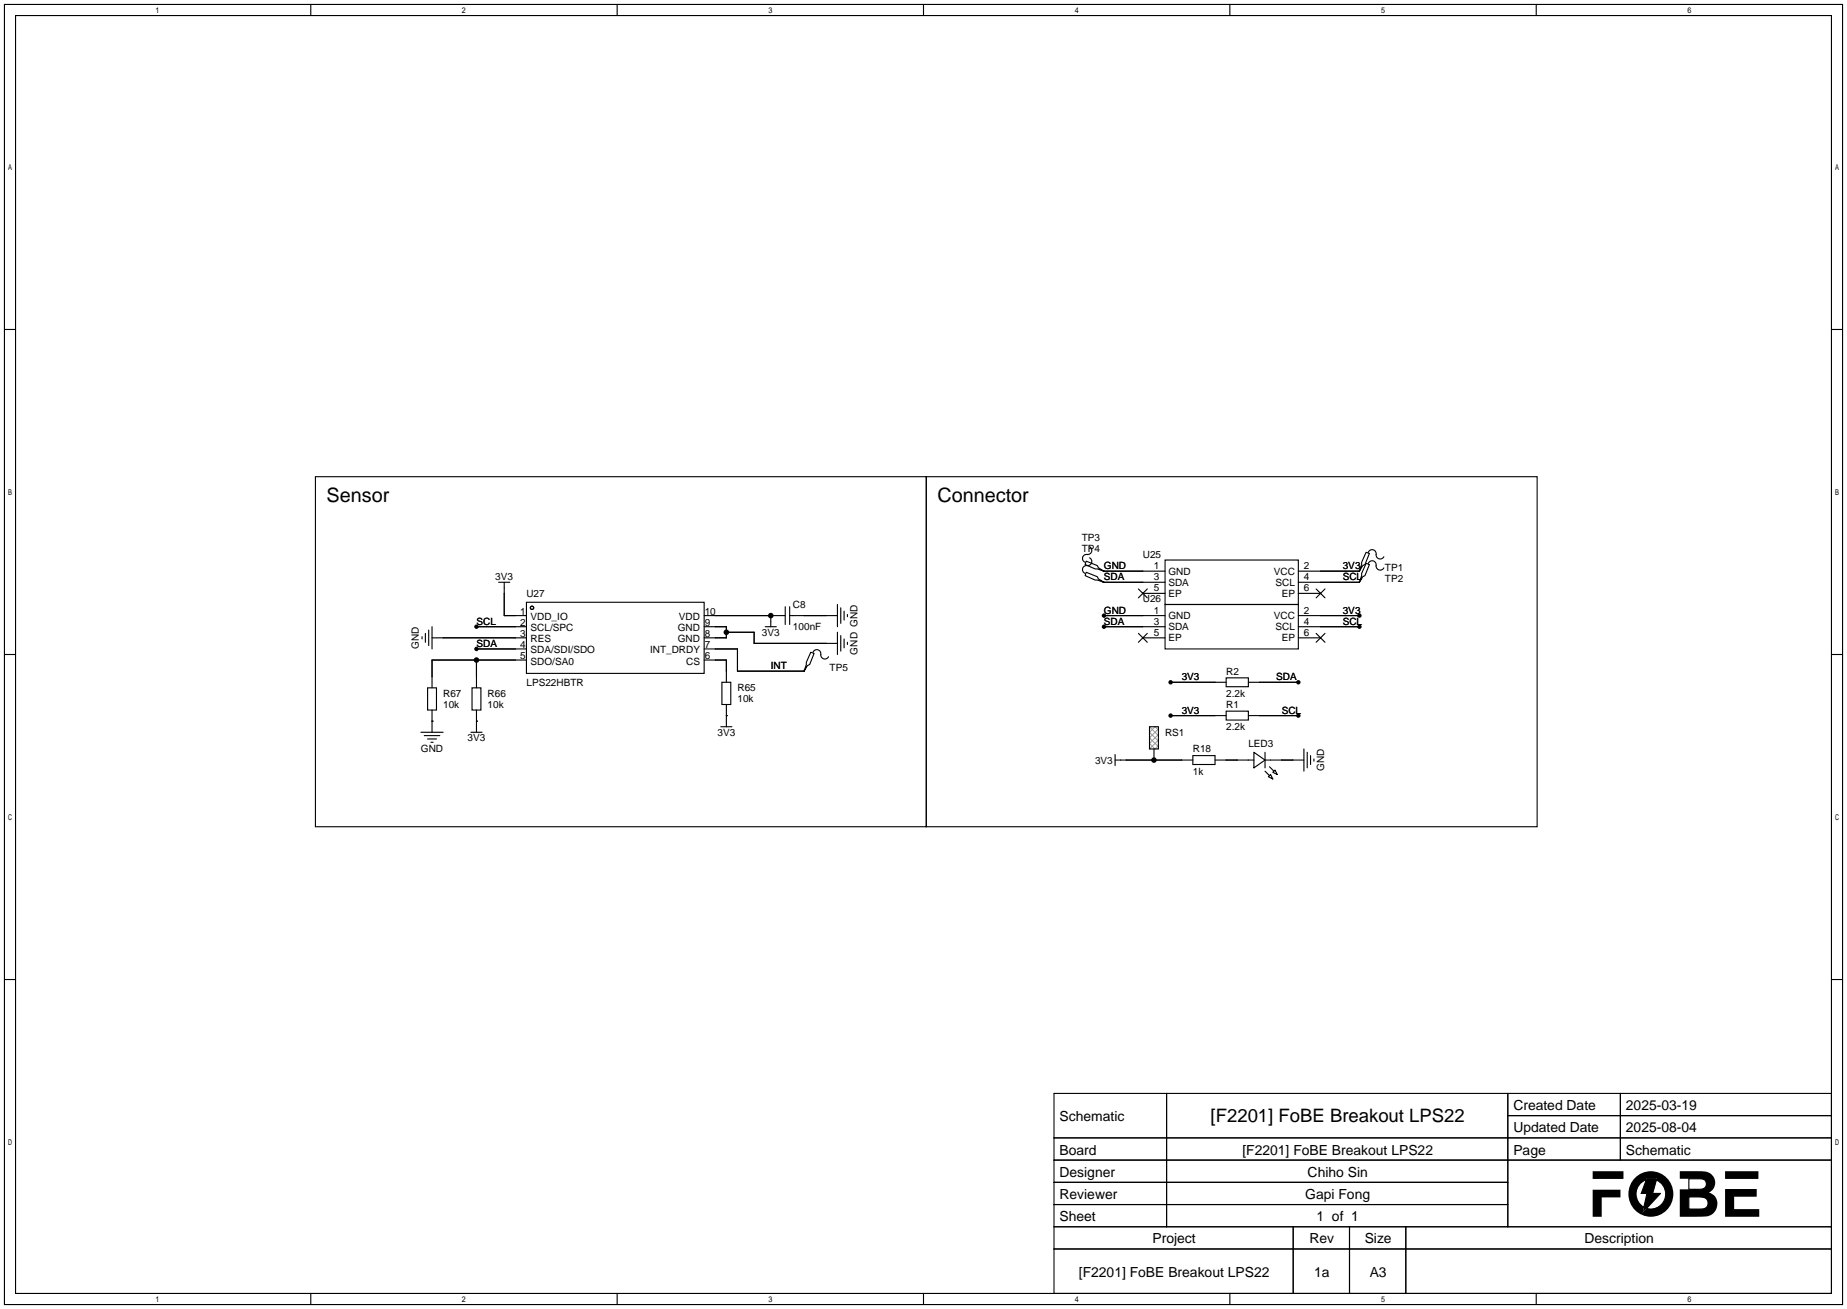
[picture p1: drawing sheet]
<svg xmlns="http://www.w3.org/2000/svg" width="422mm" height="299mm" viewBox="0 0 422 299" stroke-linecap="round" stroke-linejoin="round" font-family="sans-serif">
<g fill="#000">
<path d="M364.2 271.9h6.4v1.8h-4.3v4.4h-2.1zM364.2 267.7h7.1v1.8h-7.1zM376.7 269.3h2.2l-.9 3.5h1.8l-4.1 4.4 1-4.4h-1.4zM394.5 271.8h7.3v1.7h-5.2v2.9h5.7v1.7h-7.8zM394.5 267.7h7.6v1.8h-7.6z"/>
<path d="M372.4 272.9a5.2 5.2 0 0 0 10.3 0 5.2 5.2 0 0 0-10.3 0zM375 270.6l1.5-1 .2-.3h2.2l-.1 .4a3.4 3.4 0 0 1 2 4.3 3.4 3.4 0 0 1-4.2 2.2l-.9 1 .2-1.2a3.5 3.5 0 0 1-.9-5.4z"/>
<path d="M384.2 267.7v1.7l4.4 .1a1.26 1.26 0 0 1 1.6 1.2 1.26 1.26 0 0 1-1.6 1.1l-4.4 .1v6.2h3.5a7.2 7.2 0 0 0 3.9-.5 2.97 2.97 0 0 0 .7-4.1l-.5-.4-1-.5a2.6 2.6 0 0 0 1.3-3.2 2.6 2.6 0 0 0-3-1.7zM386.2 273.6h1.7a2.43 2.43 0 0 1 2.6 .9v1.2l-.6 .5-3.7 .2z"/>
<circle cx="109" cy="148.3" r=".51"/>
<circle cx="109" cy="143.3" r=".51"/>
<circle cx="109" cy="150.9" r=".63"/>
<circle cx="166.1" cy="144.5" r=".63"/>
<circle cx="176.3" cy="140.7" r=".63"/>
<circle cx="252.5" cy="140.7" r=".51"/>
<circle cx="252.5" cy="143.3" r=".51"/>
<circle cx="267.7" cy="156" r=".51"/>
<circle cx="296.9" cy="156" r=".51"/>
<circle cx="310.9" cy="140.7" r=".51"/>
<circle cx="310.9" cy="143.3" r=".51"/>
<circle cx="263.9" cy="173.7" r=".63"/>
<circle cx="267.7" cy="163.6" r=".51"/>
<circle cx="296.9" cy="163.6" r=".51"/>
</g>
<g fill="none" stroke="#000" stroke-width=".25">
<path d="M1 1h420.4v297.2h-420.4zM3.6 3.6h415.2v292.1h-415.2zM71.1 1v2.6M141.1 1v2.6M211.2 1v2.6M281.3 1v2.6M351.3 1v2.6M1 75.3h2.6M418.8 75.3h2.6M72.1 109h139.7v80h-139.7zM211.8 109h139.7v80h-139.7zM114 133.1h2.6"/>
<path d="M115.3 133.1v7.6h5.1M120.4 137.7h40.6v16.2h-40.6zM179.6 138.7v4M180.6 138.7v4M191.5 138.2v5.1M192.3 138.9v3.6M193 139.7v2M248.4 128.3l2.6 1 .2 .5 1.3 .8-1.5-.6h-.6l-2.2-1zM248.4 130.8l2.6 1 .2 .5 1.3 .8-1.5-.5h-.6l-2.2-1zM249.2 125a.98 .98 0 0 1 .4 1.3 .98 .98 0 0 1-1.3 .4 .93 .93 0 0 0-.7 .9 .93 .93 0 0 0 .6 .9M249.2 127.5a.98 .98 0 0 1 .4 1.3 .98 .98 0 0 1-1.3 .5 .93 .93 0 0 0-.7 .8 .93 .93 0 0 0 .6 1M252.2 133.1h14.2"/>
<path d="M252.2 130.6h14.2M260.3 134.6l2.1 2.1M261.4 135.6h5M262.4 134.6l-2.1 2.1M266.4 128h30.5v10.2h-30.5zM266.4 138.2h30.5v10.1h-30.5zM296.9 133.1h14M296.9 130.6h14M296.9 135.6h5.1M301 134.6l2 2.1M303 134.6l-2 2.1M310.9 130.3v.3"/>
<path d="M310.9 132.8v.3M312.4 126.2l.8 .3-1 2.5-.5 .3-.8 1.3 .5-1.6v-.5zM312.4 128.8l.8 .2-1 2.6-.5 .2-.8 1.3 .5-1.5v-.5zM312.9 126.2a.93 .93 0 0 1 1.2-.5 .93 .93 0 0 1 .6 1 .94 .94 0 0 0 .7 1 .94 .94 0 0 0 1.1-.4M312.9 128.8a.93 .93 0 0 1 1.2-.6 .93 .93 0 0 1 .6 1.1 .94 .94 0 0 0 .7 1 .94 .94 0 0 0 1.1-.5M1 149.6h2.6M96.5 145.5v.5M97.3 144.8v2M97.8 157.2h2v5.1h-2zM98 144v3.6M98.8 145.8h21.6M98.8 143.3v5"/>
<path d="M107.9 157.2h2.1v5.1h-2.1zM109 143.3h11.4M109 148.3h11.4M109 150.9v6.3M120.4 150.9h-21.6v6.3M161 143.3h5.1v2.5h-5.1M161 140.7h18.6M161 148.3h7.7v5.1h15.2M161 150.9h5.1v5.1M165.1 156h2v5h-2zM166.1 144.5h6.4v2.6h19M175 143.3h2.5"/>
<path d="M176.3 140.7v2.6M180.6 140.7h10.9M183.9 153.2v.2M185.4 149.1l.8 .3-1 2.5-.5 .2-.8 1.3 .5-1.5v-.5zM185.9 149.1a.93 .93 0 0 1 1.2-.6 .93 .93 0 0 1 .6 1.1 .94 .94 0 0 0 .7 1 .94 .94 0 0 0 1.1-.5M191.5 144.5v5.1M192.3 145.3v3.5M193 146v2.1M193.8 140.5v.5M193.8 146.8v.5M252.5 143.3h13.9M252.5 140.7h13.9"/>
<path d="M260.3 144.8l2.1 2M261.4 145.8h5M262.4 144.8l-2.1 2M267.7 156h12.7M280.4 154.9h5.1v2.1h-5.1zM285.5 156h11.4M296.9 143.3h14M296.9 140.7h14M296.9 145.8h5.1M301 144.8l2 2M303 144.8l-2 2M418.8 149.6h2.6"/>
<path d="M96.3 167.4h5M97 168.1h3.6M97.8 168.9h2M98.6 169.7h.5M98.8 164.8h.1M98.8 162.3v5.1M107.7 167.4h2.5M109 164.8h.1M109 162.3v5.1M164.8 166.1h2.6M166.1 163.6h.1M166.1 161v5.1"/>
<path d="M255 173.7h17.8M255 172.5v2.5M262.9 166.1h2v5.1h-2zM263.9 171.2v2.5M267.7 163.6h12.7M272.8 172.7h5.1v2.1h-5.1zM277.9 173.7h8.9M280.4 162.6h5.1v2h-5.1zM285.5 163.6h11.4M286.8 172l2.5 1.7-2.5 1.8zM289.3 173.7h8.9M289.3 176.3l1 1"/>
<path d="M289.3 172v3.5M290.1 177.5l.5-.5 .5 1.1zM290.3 175.3l1 1M291.1 176.5l.5-.5 .5 1zM298.2 171.2v5.1M299 172v3.5M299.7 172.7v2.1M300.5 173.5v.5M1 223.9h2.6M418.8 223.9h2.6M241 249.9h177.8v45.8h-177.8zM266.8 249.9v30.5"/>
<path d="M344.8 249.9v30.5M344.8 255h74M370.6 249.9v15.3M241 260.1h177.8M241 265.2h177.8M241 270.3h103.8M241 275.3h103.8M375 270.6l1.5-.9-1.2 3.1h1.3l-.7 3.2a3.5 3.5 0 0 1-.9-5.4zM378.8 269.7a3.4 3.4 0 0 1 2 4.3 3.4 3.4 0 0 1-4.2 2.2l3.2-3.4h-1.8zM386.2 273.6h3.1a1.36 1.36 0 0 1 1.3 1.5 1.36 1.36 0 0 1-1.5 1.3h-2.9zM386.2 269.4l2.4 .1a1.26 1.26 0 0 1 1.6 1.2 1.26 1.26 0 0 1-1.6 1.1l-2.4 .1zM71.1 295.7v2.5"/>
<path d="M141.1 295.7v2.5M211.2 295.7v2.5M241 280.4h177.8M241 285.5h177.8M281.3 295.7v2.5M295.8 280.4v15.3M308.6 280.4v15.3M321.5 280.4v15.3M351.3 295.7v2.5"/>
<circle cx="121.7" cy="138.9" r=".38"/>
</g>
<path d="M262.9 166.1l2 2M264.9 166.9l-.7-.8-1.3 1.3 2 2M264.9 166.6l-2 2.1 2 2M264.9 167.9l-2 2 1.3 1.3 .7-.8M264.9 169.2l-2 2" fill="none" stroke="#999" stroke-width=".23"/>
<g font-size="4.5">
<text x="74.7" y="114.8">Sensor</text>
<text x="214.4" y="114.8">Connector</text>
</g>
<text font-size="4.2" x="276.9" y="256.5">[F2201] FoBE Breakout LPS22</text>
<g font-size="3.2">
<text x="242.3" y="256.3">Schematic</text>
<text x="346.1" y="253.7">Created Date</text>
<text x="371.8" y="253.7">2025-03-19</text>
<text x="242.3" y="263.9">Board</text>
<text x="284.1" y="263.9">[F2201] FoBE Breakout LPS22</text>
<text x="346.1" y="258.8">Updated Date</text>
<text x="346.1" y="263.9">Page</text>
<text x="371.8" y="258.8">2025-08-04</text>
<text x="371.8" y="263.9">Schematic</text>
<text x="242.3" y="269">Designer</text>
<text x="299.1" y="269">Chiho Sin</text>
<text x="242.3" y="274.1">Reviewer</text>
<text x="298.5" y="274.1">Gapi Fong</text>
<text x="242.3" y="279.1">Sheet</text>
<text x="301.1" y="279.1">1 of 1</text>
<text x="263.6" y="284.2">Project</text>
<text x="299.5" y="284.2">Rev</text>
<text x="312.1" y="284.2">Size</text>
<text x="362.4" y="284.2">Description</text>
<text x="246.7" y="291.8">[F2201] FoBE Breakout LPS22</text>
<text x="300.6" y="291.8">1a</text>
<text x="313.2" y="291.8">A3</text>
</g>
<g font-size="2.3">
<text x="247.4" y="123.7">TP3</text>
<text x="247.4" y="126.3">TP4</text>
<text x="252.5" y="130.1">GND</text>
<text x="261.4" y="127.5">U25</text>
<text x="263.9" y="130.1">1</text>
<text x="267.2" y="131.3">GND</text>
<text x="291.3" y="131.3">VCC</text>
<text x="298.2" y="130.1">2</text>
<text x="307.1" y="130.1">3V3</text>
<text x="316.7" y="130.6">TP1</text>
<text x="113.3" y="132.6">3V3</text>
<text x="120.4" y="136.4">U27</text>
<text x="252.5" y="132.6">SDA</text>
<text x="261.4" y="137.7">U26</text>
<text x="263.9" y="135.2">5</text>
<text x="263.9" y="132.6">3</text>
<text x="267.2" y="136.4">EP</text>
<text x="267.2" y="133.9">SDA</text>
<text x="291.7" y="133.9">SCL</text>
<text x="293.1" y="136.4">EP</text>
<text x="298.2" y="135.2">6</text>
<text x="298.2" y="132.6">4</text>
<text x="307.1" y="132.6">SCL</text>
<text x="316.7" y="133.1">TP2</text>
<text x="109" y="142.8">SCL</text>
<text x="119" y="140.5">1</text>
<text x="119" y="143">2</text>
<text x="121.3" y="141.7">VDD_IO</text>
<text x="155.3" y="141.7">VDD</text>
<text x="161.2" y="143">9</text>
<text x="161.2" y="140.5">10</text>
<text x="181.4" y="139">C8</text>
<text x="252.5" y="142.8">SDA</text>
<text x="252.5" y="140.2">GND</text>
<text x="263.9" y="142.8">3</text>
<text x="263.9" y="140.2">1</text>
<text x="267.2" y="141.5">GND</text>
<text x="291.3" y="141.5">VCC</text>
<text x="298.2" y="142.8">4</text>
<text x="298.2" y="140.2">2</text>
<text x="307.1" y="140.2">3V3</text>
<text x="307.1" y="142.8">SCL</text>
<text x="95.8" y="148.3" transform="rotate(-90 95.8 148.3)">GND</text>
<text x="109" y="147.9">SDA</text>
<text x="119" y="145.5">3</text>
<text x="119" y="148.1">4</text>
<text x="121.3" y="144.3">SCL/SPC</text>
<text x="121.3" y="146.8">RES</text>
<text x="121.3" y="149.4">SDA/SDI/SDO</text>
<text x="148.7" y="149.4">INT_DRDY</text>
<text x="155" y="146.8">GND</text>
<text x="155" y="144.3">GND</text>
<text x="161.2" y="148.1">7</text>
<text x="161.2" y="145.5">8</text>
<text x="174.2" y="145.3">3V3</text>
<text x="181.4" y="144">100nF</text>
<text x="196.1" y="149.6" transform="rotate(-90 196.1 149.6)">GND GND</text>
<text x="263.9" y="145.3">5</text>
<text x="267.2" y="146.6">EP</text>
<text x="267.2" y="144">SDA</text>
<text x="291.7" y="144">SCL</text>
<text x="293.1" y="146.6">EP</text>
<text x="298.2" y="145.3">6</text>
<text x="119" y="150.6">5</text>
<text x="121.3" y="151.9">SDO/SA0</text>
<text x="156.9" y="151.9">CS</text>
<text x="161.2" y="150.6">6</text>
<text x="176.3" y="152.9">INT</text>
<text x="189.7" y="153.4">TP5</text>
<text x="270.3" y="155.5">3V3</text>
<text x="280.4" y="154.2">R2</text>
<text x="291.8" y="155.5">SDA</text>
<text x="101.3" y="159.3">R67</text>
<text x="101.3" y="161.8">10k</text>
<text x="111.5" y="159.3">R66</text>
<text x="111.5" y="161.8">10k</text>
<text x="120.4" y="156.7">LPS22HBTR</text>
<text x="168.7" y="158">R65</text>
<text x="168.7" y="160.6">10k</text>
<text x="280.4" y="161.8">R1</text>
<text x="280.4" y="159.3">2.2k</text>
<text x="270.3" y="163.1">3V3</text>
<text x="280.4" y="166.9">2.2k</text>
<text x="293.1" y="163.1">SCL</text>
<text x="96.3" y="172">GND</text>
<text x="106.9" y="169.4">3V3</text>
<text x="164.1" y="168.2">3V3</text>
<text x="266.4" y="168.2">RS1</text>
<text x="272.8" y="172">R18</text>
<text x="285.5" y="170.7">LED3</text>
<text x="250.4" y="174.5">3V3</text>
<text x="272.8" y="177.1">1k</text>
<text x="302.8" y="176.3" transform="rotate(-90 302.8 176.3)">GND</text>
</g>
</svg>
